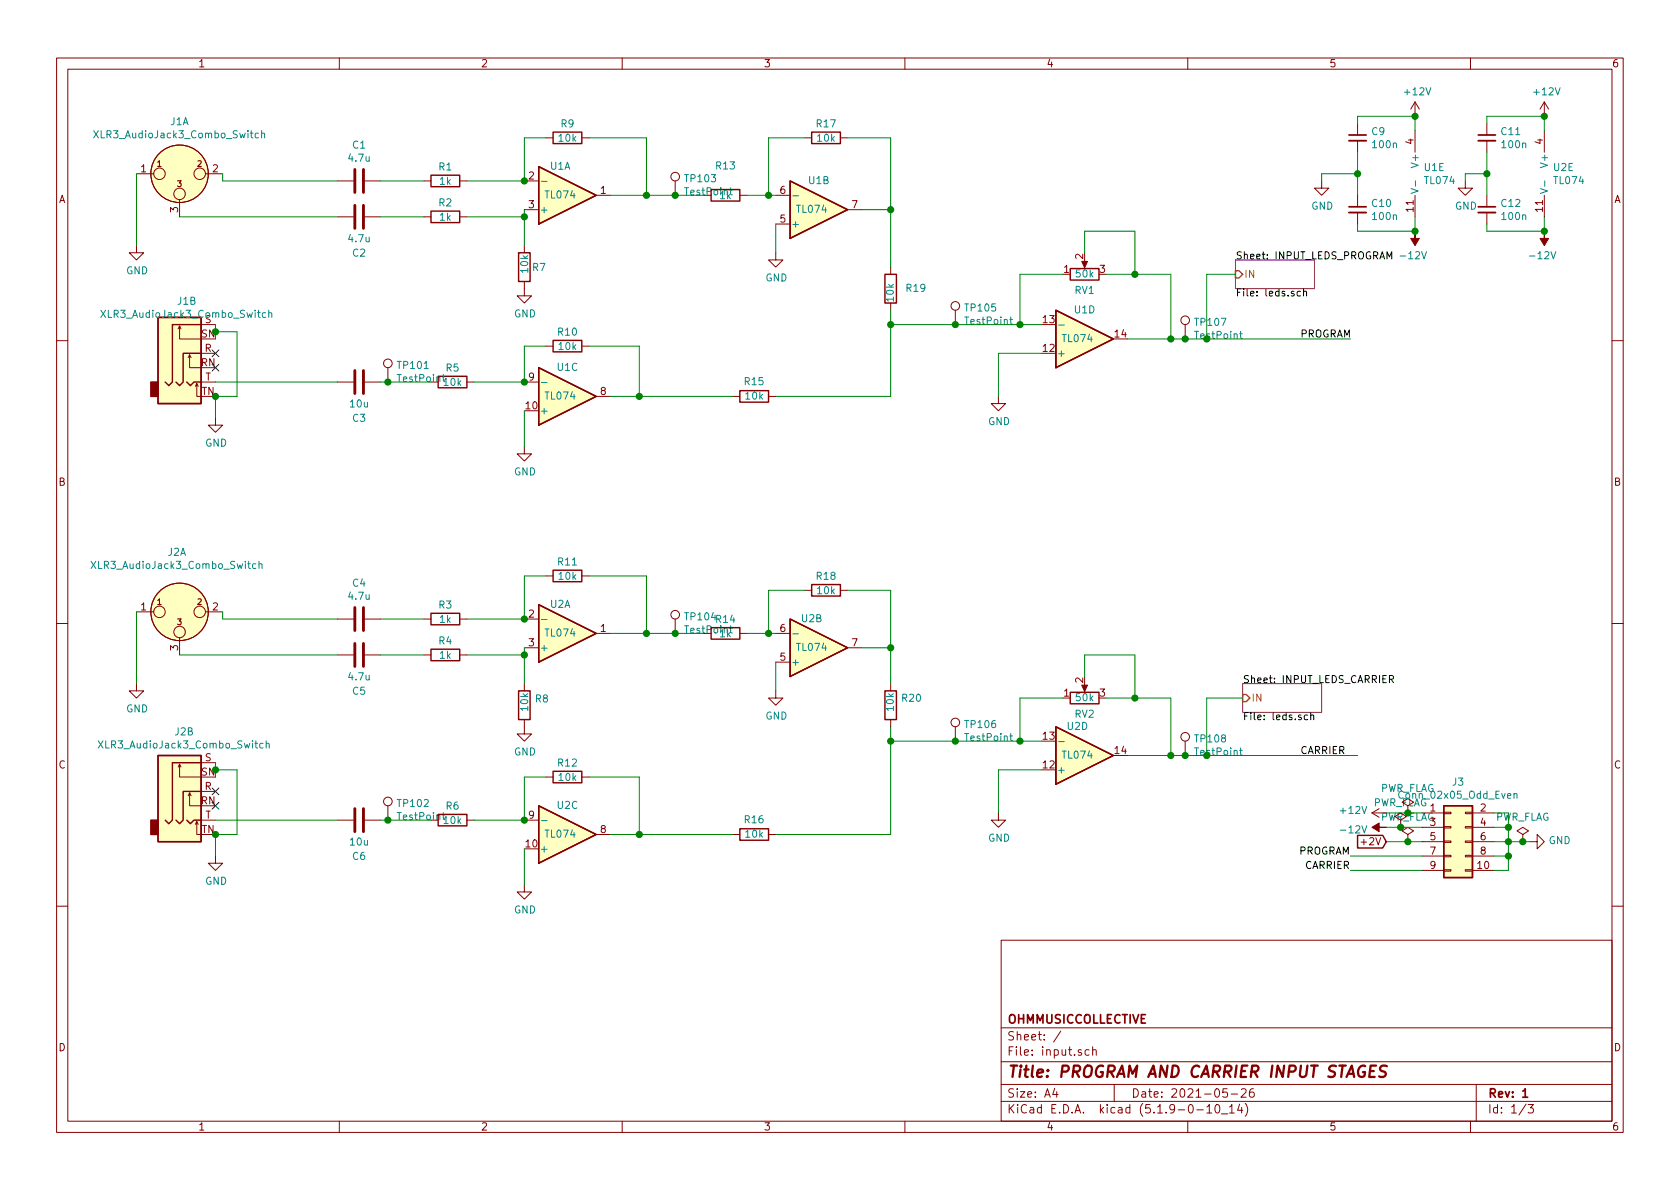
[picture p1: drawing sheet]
EESchema Schematic File Version 4
EELAYER 30 0
EELAYER END
$Descr A4 11693 8268
encoding utf-8
Sheet 1 3
Title "PROGRAM AND CARRIER INPUT STAGES"
Date "2021-05-26"
Rev "1"
Comp "OHMMUSICCOLLECTIVE"
Comment1 ""
Comment2 ""
Comment3 ""
Comment4 ""
$EndDescr
$Comp
L Connector:XLR3_AudioJack3_Combo_Switch J1
U 1 1
P 1250 1200
F 0 "J1" H 1250 1565 50  0000 C CNN
F 1 "XLR3_AudioJack3_Combo_Switch" H 1250 1474 50  0000 C CNN
F 2 "Connector_Audio:Jack_XLR-6.35mm_Neutrik_NCJ9FI-V_Vertical" H 1250 1200 50  0001 C CNN
F 3 " ~" H 1250 1200 50  0001 C CNN
	1    1250 1200
	1    0    0    -1  
$EndComp
$Comp
L Connector:XLR3_AudioJack3_Combo_Switch J2
U 1 1
P 1250 4250
F 0 "J2" H 1232 4667 50  0000 C CNN
F 1 "XLR3_AudioJack3_Combo_Switch" H 1232 4576 50  0000 C CNN
F 2 "Connector_Audio:Jack_XLR-6.35mm_Neutrik_NCJ9FI-V_Vertical" H 1250 4250 50  0001 C CNN
F 3 " ~" H 1250 4250 50  0001 C CNN
	1    1250 4250
	1    0    0    -1  
$EndComp
$Comp
L Amplifier_Operational:TL074 U1
U 2 1
P 5700 1450
F 0 "U1" H 5700 1250 50  0000 C CNN
F 1 "TL074" H 5650 1450 50  0000 C CNN
F 2 "OHMCODER:TL074-SOIC-14" H 5650 1550 50  0001 C CNN
F 3 "http://www.ti.com/lit/ds/symlink/tl071.pdf" H 5750 1650 50  0001 C CNN
	2    5700 1450
	1    0    0    1   
$EndComp
$Comp
L power:+12V #PWR015
U 1 1
P 10750 800
F 0 "#PWR015" H 10750 650 50  0001 C CNN
F 1 "+12V" H 10765 973 50  0000 C CNN
F 2 "" H 10750 800 50  0001 C CNN
F 3 "" H 10750 800 50  0001 C CNN
	1    10750 800 
	1    0    0    -1  
$EndComp
$Comp
L power:-12V #PWR016
U 1 1
P 10750 1600
F 0 "#PWR016" H 10750 1700 50  0001 C CNN
F 1 "-12V" H 10765 1773 50  0000 C CNN
F 2 "" H 10750 1600 50  0001 C CNN
F 3 "" H 10750 1600 50  0001 C CNN
	1    10750 1600
	-1   0    0    1   
$EndComp
$Comp
L Device:R R1
U 1 1
P 3100 1250
F 0 "R1" V 3000 1250 50  0000 C CNN
F 1 "1k" V 3100 1250 50  0000 C CNN
F 2 "Resistor_SMD:R_0603_1608Metric_Pad0.98x0.95mm_HandSolder" V 3030 1250 50  0001 C CNN
F 3 "~" H 3100 1250 50  0001 C CNN
	1    3100 1250
	0    1    1    0   
$EndComp
$Comp
L Device:R R2
U 1 1
P 3100 1500
F 0 "R2" V 3000 1500 50  0000 C CNN
F 1 "1k" V 3100 1500 50  0000 C CNN
F 2 "Resistor_SMD:R_0603_1608Metric_Pad0.98x0.95mm_HandSolder" V 3030 1500 50  0001 C CNN
F 3 "~" H 3100 1500 50  0001 C CNN
	1    3100 1500
	0    1    1    0   
$EndComp
$Comp
L Device:R R5
U 1 1
P 3150 2650
F 0 "R5" V 3050 2650 50  0000 C CNN
F 1 "10k" V 3150 2650 50  0000 C CNN
F 2 "Resistor_SMD:R_0603_1608Metric_Pad0.98x0.95mm_HandSolder" V 3080 2650 50  0001 C CNN
F 3 "~" H 3150 2650 50  0001 C CNN
	1    3150 2650
	0    1    1    0   
$EndComp
$Comp
L power:GND #PWR01
U 1 1
P 950 1700
F 0 "#PWR01" H 950 1450 50  0001 C CNN
F 1 "GND" H 955 1527 50  0000 C CNN
F 2 "" H 950 1700 50  0001 C CNN
F 3 "" H 950 1700 50  0001 C CNN
	1    950  1700
	1    0    0    -1  
$EndComp
Wire Wire Line
	950  1700 950  1200
$Comp
L Device:C C2
U 1 1
P 2500 1500
F 0 "C2" V 2750 1500 50  0000 C CNN
F 1 "4.7u" V 2650 1500 50  0000 C CNN
F 2 "Capacitor_SMD:C_0603_1608Metric_Pad1.08x0.95mm_HandSolder" H 2538 1350 50  0001 C CNN
F 3 "~" H 2500 1500 50  0001 C CNN
	1    2500 1500
	0    1    1    0   
$EndComp
$Comp
L Device:C C1
U 1 1
P 2500 1250
F 0 "C1" V 2248 1250 50  0000 C CNN
F 1 "4.7u" V 2339 1250 50  0000 C CNN
F 2 "Capacitor_SMD:C_0603_1608Metric_Pad1.08x0.95mm_HandSolder" H 2538 1100 50  0001 C CNN
F 3 "~" H 2500 1250 50  0001 C CNN
	1    2500 1250
	0    1    1    0   
$EndComp
Wire Wire Line
	2650 1500 2950 1500
Wire Wire Line
	2650 1250 2950 1250
Wire Wire Line
	3250 1250 3650 1250
Wire Wire Line
	3250 1500 3650 1500
Wire Wire Line
	3650 1500 3650 1450
Wire Wire Line
	2350 1500 1250 1500
Wire Wire Line
	2350 1250 1550 1250
Wire Wire Line
	1550 1250 1550 1200
$Comp
L power:GND #PWR03
U 1 1
P 1500 2900
F 0 "#PWR03" H 1500 2650 50  0001 C CNN
F 1 "GND" H 1505 2727 50  0000 C CNN
F 2 "" H 1500 2900 50  0001 C CNN
F 3 "" H 1500 2900 50  0001 C CNN
	1    1500 2900
	1    0    0    -1  
$EndComp
Wire Wire Line
	3650 2650 3300 2650
Wire Wire Line
	3000 2650 2700 2650
Wire Wire Line
	2350 2650 1500 2650
Wire Wire Line
	1500 2750 1500 2900
$Comp
L power:GND #PWR06
U 1 1
P 3650 3100
F 0 "#PWR06" H 3650 2850 50  0001 C CNN
F 1 "GND" H 3655 2927 50  0000 C CNN
F 2 "" H 3650 3100 50  0001 C CNN
F 3 "" H 3650 3100 50  0001 C CNN
	1    3650 3100
	1    0    0    -1  
$EndComp
Wire Wire Line
	1500 2250 1500 2300
Wire Wire Line
	1500 2300 1650 2300
Wire Wire Line
	1650 2300 1650 2750
Wire Wire Line
	1650 2750 1500 2750
Connection ~ 1500 2300
Wire Wire Line
	1500 2300 1500 2350
NoConn ~ 1500 2450
NoConn ~ 1500 2550
Wire Wire Line
	3650 2850 3650 3100
$Comp
L Device:R R7
U 1 1
P 3650 1850
F 0 "R7" H 3700 1850 50  0000 L CNN
F 1 "10k" V 3650 1800 50  0000 L CNN
F 2 "Resistor_SMD:R_0603_1608Metric_Pad0.98x0.95mm_HandSolder" V 3580 1850 50  0001 C CNN
F 3 "~" H 3650 1850 50  0001 C CNN
	1    3650 1850
	1    0    0    -1  
$EndComp
Wire Wire Line
	3650 1700 3650 1500
Connection ~ 3650 1500
$Comp
L Device:R R9
U 1 1
P 3950 950
F 0 "R9" V 3850 950 50  0000 C CNN
F 1 "10k" V 3950 950 50  0000 C CNN
F 2 "Resistor_SMD:R_0603_1608Metric_Pad0.98x0.95mm_HandSolder" V 3880 950 50  0001 C CNN
F 3 "~" H 3950 950 50  0001 C CNN
	1    3950 950 
	0    1    1    0   
$EndComp
$Comp
L Device:R R10
U 1 1
P 3950 2400
F 0 "R10" V 3850 2400 50  0000 C CNN
F 1 "10k" V 3950 2400 50  0000 C CNN
F 2 "Resistor_SMD:R_0603_1608Metric_Pad0.98x0.95mm_HandSolder" V 3880 2400 50  0001 C CNN
F 3 "~" H 3950 2400 50  0001 C CNN
	1    3950 2400
	0    1    1    0   
$EndComp
Wire Wire Line
	3800 950  3650 950 
Wire Wire Line
	3800 2400 3650 2400
Connection ~ 3650 2650
Wire Wire Line
	4100 2400 4450 2400
Wire Wire Line
	4450 2750 4250 2750
Wire Wire Line
	4100 950  4500 950 
Wire Wire Line
	4500 1350 4250 1350
$Comp
L Amplifier_Operational:TL074 U1
U 1 1
P 3950 1350
F 0 "U1" H 3900 1150 50  0000 C CNN
F 1 "TL074" H 3900 1350 50  0000 C CNN
F 2 "OHMCODER:TL074-SOIC-14" H 3900 1450 50  0001 C CNN
F 3 "http://www.ti.com/lit/ds/symlink/tl071.pdf" H 4000 1550 50  0001 C CNN
	1    3950 1350
	1    0    0    1   
$EndComp
Connection ~ 3650 1250
$Comp
L Amplifier_Operational:TL074 U2
U 5 1
P 10850 1200
F 0 "U2" H 10808 1246 50  0000 L CNN
F 1 "TL074" H 10808 1155 50  0000 L CNN
F 2 "OHMCODER:TL074-SOIC-14" H 10800 1300 50  0001 C CNN
F 3 "http://www.ti.com/lit/ds/symlink/tl071.pdf" H 10900 1400 50  0001 C CNN
	5    10850 1200
	1    0    0    -1  
$EndComp
$Comp
L Amplifier_Operational:TL074 U1
U 3 1
P 3950 2750
F 0 "U1" H 3950 2550 50  0000 C CNN
F 1 "TL074" H 3900 2750 50  0000 C CNN
F 2 "OHMCODER:TL074-SOIC-14" H 3900 2850 50  0001 C CNN
F 3 "http://www.ti.com/lit/ds/symlink/tl071.pdf" H 4000 2950 50  0001 C CNN
	3    3950 2750
	1    0    0    1   
$EndComp
$Comp
L Device:R R13
U 1 1
P 5050 1350
F 0 "R13" V 4843 1350 50  0000 C CNN
F 1 "1k" V 5050 1350 50  0000 C CNN
F 2 "Resistor_SMD:R_0603_1608Metric_Pad0.98x0.95mm_HandSolder" V 4980 1350 50  0001 C CNN
F 3 "~" H 5050 1350 50  0001 C CNN
	1    5050 1350
	0    1    1    0   
$EndComp
$Comp
L Device:R R17
U 1 1
P 5750 950
F 0 "R17" V 5650 950 50  0000 C CNN
F 1 "10k" V 5750 950 50  0000 C CNN
F 2 "Resistor_SMD:R_0603_1608Metric_Pad0.98x0.95mm_HandSolder" V 5680 950 50  0001 C CNN
F 3 "~" H 5750 950 50  0001 C CNN
	1    5750 950 
	0    1    1    0   
$EndComp
Wire Wire Line
	5600 950  5350 950 
Wire Wire Line
	4900 1350 4700 1350
Connection ~ 4500 1350
Wire Wire Line
	5200 1350 5350 1350
Connection ~ 5350 1350
Wire Wire Line
	5350 1350 5400 1350
Wire Wire Line
	5900 950  6200 950 
Wire Wire Line
	6200 1450 6000 1450
$Comp
L power:GND #PWR05
U 1 1
P 3650 2000
F 0 "#PWR05" H 3650 1750 50  0001 C CNN
F 1 "GND" H 3655 1827 50  0000 C CNN
F 2 "" H 3650 2000 50  0001 C CNN
F 3 "" H 3650 2000 50  0001 C CNN
	1    3650 2000
	1    0    0    -1  
$EndComp
$Comp
L power:GND #PWR09
U 1 1
P 5400 1750
F 0 "#PWR09" H 5400 1500 50  0001 C CNN
F 1 "GND" H 5405 1577 50  0000 C CNN
F 2 "" H 5400 1750 50  0001 C CNN
F 3 "" H 5400 1750 50  0001 C CNN
	1    5400 1750
	1    0    0    -1  
$EndComp
Wire Wire Line
	5400 1750 5400 1550
$Comp
L Amplifier_Operational:TL074 U1
U 4 1
P 7550 2350
F 0 "U1" H 7550 2150 50  0000 C CNN
F 1 "TL074" H 7500 2350 50  0000 C CNN
F 2 "OHMCODER:TL074-SOIC-14" H 7500 2450 50  0001 C CNN
F 3 "http://www.ti.com/lit/ds/symlink/tl071.pdf" H 7600 2550 50  0001 C CNN
	4    7550 2350
	1    0    0    1   
$EndComp
$Comp
L Device:R_POT RV1
U 1 1
P 7550 1900
F 0 "RV1" V 7435 1900 50  0000 C CNN
F 1 "50k" V 7550 1900 50  0000 C CNN
F 2 "OHMCODER:TE-6-440054-3" H 7550 1900 50  0001 C CNN
F 3 "https://www.mouser.ch/datasheet/2/54/PDB18-1013655.pdf" H 7550 1900 50  0001 C CNN
	1    7550 1900
	0    -1   -1   0   
$EndComp
Wire Wire Line
	6950 2450 7250 2450
$Comp
L Device:R R15
U 1 1
P 5250 2750
F 0 "R15" V 5350 2750 50  0000 C CNN
F 1 "10k" V 5250 2750 50  0000 C CNN
F 2 "Resistor_SMD:R_0603_1608Metric_Pad0.98x0.95mm_HandSolder" V 5180 2750 50  0001 C CNN
F 3 "~" H 5250 2750 50  0001 C CNN
	1    5250 2750
	0    -1   -1   0   
$EndComp
Connection ~ 4450 2750
Wire Wire Line
	5400 2750 6200 2750
Connection ~ 6200 1450
$Comp
L Device:R R19
U 1 1
P 6200 2000
F 0 "R19" H 6100 2000 50  0000 R CNN
F 1 "10k" V 6200 2100 50  0000 R CNN
F 2 "Resistor_SMD:R_0603_1608Metric_Pad0.98x0.95mm_HandSolder" V 6130 2000 50  0001 C CNN
F 3 "~" H 6200 2000 50  0001 C CNN
	1    6200 2000
	-1   0    0    1   
$EndComp
Wire Wire Line
	6200 1450 6200 1850
Wire Wire Line
	6200 2150 6200 2250
$Comp
L power:GND #PWR011
U 1 1
P 6950 2750
F 0 "#PWR011" H 6950 2500 50  0001 C CNN
F 1 "GND" H 6955 2577 50  0000 C CNN
F 2 "" H 6950 2750 50  0001 C CNN
F 3 "" H 6950 2750 50  0001 C CNN
	1    6950 2750
	1    0    0    -1  
$EndComp
Wire Wire Line
	6950 2450 6950 2750
Wire Wire Line
	7400 1900 7100 1900
Connection ~ 7100 2250
Wire Wire Line
	7100 2250 7250 2250
Wire Wire Line
	7700 1900 7900 1900
Wire Wire Line
	8150 2350 7850 2350
Wire Wire Line
	7550 1750 7550 1600
Wire Wire Line
	7550 1600 7900 1600
Wire Wire Line
	7900 1600 7900 1900
Connection ~ 7900 1900
Wire Wire Line
	7900 1900 8150 1900
$Comp
L Device:C C3
U 1 1
P 2500 2650
F 0 "C3" V 2750 2650 50  0000 C CNN
F 1 "10u" V 2650 2650 50  0000 C CNN
F 2 "Capacitor_SMD:C_0603_1608Metric_Pad1.08x0.95mm_HandSolder" H 2538 2500 50  0001 C CNN
F 3 "~" H 2500 2650 50  0001 C CNN
	1    2500 2650
	0    1    1    0   
$EndComp
$Comp
L Connector:XLR3_AudioJack3_Combo_Switch J1
U 2 1
P 1300 2450
F 0 "J1" H 1300 2815 50  0000 C CNN
F 1 "XLR3_AudioJack3_Combo_Switch" H 1300 2724 50  0000 C CNN
F 2 "Connector_Audio:Jack_XLR-6.35mm_Neutrik_NCJ9FI-V_Vertical" H 1300 2450 50  0001 C CNN
F 3 " ~" H 1300 2450 50  0001 C CNN
	2    1300 2450
	1    0    0    -1  
$EndComp
$Comp
L Connector:XLR3_AudioJack3_Combo_Switch J2
U 2 1
P 1300 5500
F 0 "J2" H 1282 5917 50  0000 C CNN
F 1 "XLR3_AudioJack3_Combo_Switch" H 1282 5826 50  0000 C CNN
F 2 "Connector_Audio:Jack_XLR-6.35mm_Neutrik_NCJ9FI-V_Vertical" H 1300 5500 50  0001 C CNN
F 3 " ~" H 1300 5500 50  0001 C CNN
	2    1300 5500
	1    0    0    -1  
$EndComp
$Comp
L Amplifier_Operational:TL074 U2
U 2 1
P 5700 4500
F 0 "U2" H 5650 4300 50  0000 C CNN
F 1 "TL074" H 5650 4500 50  0000 C CNN
F 2 "OHMCODER:TL074-SOIC-14" H 5650 4600 50  0001 C CNN
F 3 "http://www.ti.com/lit/ds/symlink/tl071.pdf" H 5750 4700 50  0001 C CNN
	2    5700 4500
	1    0    0    1   
$EndComp
$Comp
L Device:R R3
U 1 1
P 3100 4300
F 0 "R3" V 3000 4300 50  0000 C CNN
F 1 "1k" V 3100 4300 50  0000 C CNN
F 2 "Resistor_SMD:R_0603_1608Metric_Pad0.98x0.95mm_HandSolder" V 3030 4300 50  0001 C CNN
F 3 "~" H 3100 4300 50  0001 C CNN
	1    3100 4300
	0    1    1    0   
$EndComp
$Comp
L Device:R R4
U 1 1
P 3100 4550
F 0 "R4" V 3000 4550 50  0000 C CNN
F 1 "1k" V 3100 4550 50  0000 C CNN
F 2 "Resistor_SMD:R_0603_1608Metric_Pad0.98x0.95mm_HandSolder" V 3030 4550 50  0001 C CNN
F 3 "~" H 3100 4550 50  0001 C CNN
	1    3100 4550
	0    1    1    0   
$EndComp
$Comp
L Device:R R6
U 1 1
P 3150 5700
F 0 "R6" V 3050 5700 50  0000 C CNN
F 1 "10k" V 3150 5700 50  0000 C CNN
F 2 "Resistor_SMD:R_0603_1608Metric_Pad0.98x0.95mm_HandSolder" V 3080 5700 50  0001 C CNN
F 3 "~" H 3150 5700 50  0001 C CNN
	1    3150 5700
	0    1    1    0   
$EndComp
$Comp
L power:GND #PWR02
U 1 1
P 950 4750
F 0 "#PWR02" H 950 4500 50  0001 C CNN
F 1 "GND" H 955 4577 50  0000 C CNN
F 2 "" H 950 4750 50  0001 C CNN
F 3 "" H 950 4750 50  0001 C CNN
	1    950  4750
	1    0    0    -1  
$EndComp
Wire Wire Line
	950  4750 950  4250
$Comp
L Device:C C5
U 1 1
P 2500 4550
F 0 "C5" V 2750 4550 50  0000 C CNN
F 1 "4.7u" V 2650 4550 50  0000 C CNN
F 2 "Capacitor_SMD:C_0603_1608Metric_Pad1.08x0.95mm_HandSolder" H 2538 4400 50  0001 C CNN
F 3 "~" H 2500 4550 50  0001 C CNN
	1    2500 4550
	0    1    1    0   
$EndComp
$Comp
L Device:C C4
U 1 1
P 2500 4300
F 0 "C4" V 2248 4300 50  0000 C CNN
F 1 "4.7u" V 2339 4300 50  0000 C CNN
F 2 "Capacitor_SMD:C_0603_1608Metric_Pad1.08x0.95mm_HandSolder" H 2538 4150 50  0001 C CNN
F 3 "~" H 2500 4300 50  0001 C CNN
	1    2500 4300
	0    1    1    0   
$EndComp
Wire Wire Line
	2650 4550 2950 4550
Wire Wire Line
	2650 4300 2950 4300
Wire Wire Line
	3250 4300 3650 4300
Wire Wire Line
	3250 4550 3650 4550
Wire Wire Line
	3650 4550 3650 4500
Wire Wire Line
	2350 4550 1250 4550
Wire Wire Line
	2350 4300 1550 4300
Wire Wire Line
	1550 4300 1550 4250
$Comp
L power:GND #PWR04
U 1 1
P 1500 5950
F 0 "#PWR04" H 1500 5700 50  0001 C CNN
F 1 "GND" H 1505 5777 50  0000 C CNN
F 2 "" H 1500 5950 50  0001 C CNN
F 3 "" H 1500 5950 50  0001 C CNN
	1    1500 5950
	1    0    0    -1  
$EndComp
Wire Wire Line
	3650 5700 3300 5700
Wire Wire Line
	3000 5700 2700 5700
Wire Wire Line
	2350 5700 1500 5700
Wire Wire Line
	1500 5800 1500 5950
$Comp
L power:GND #PWR08
U 1 1
P 3650 6150
F 0 "#PWR08" H 3650 5900 50  0001 C CNN
F 1 "GND" H 3655 5977 50  0000 C CNN
F 2 "" H 3650 6150 50  0001 C CNN
F 3 "" H 3650 6150 50  0001 C CNN
	1    3650 6150
	1    0    0    -1  
$EndComp
Wire Wire Line
	1500 5300 1500 5350
Wire Wire Line
	1500 5350 1650 5350
Wire Wire Line
	1650 5350 1650 5800
Wire Wire Line
	1650 5800 1500 5800
Connection ~ 1500 5350
Wire Wire Line
	1500 5350 1500 5400
Connection ~ 1500 5800
NoConn ~ 1500 5500
NoConn ~ 1500 5600
Wire Wire Line
	3650 5900 3650 6150
$Comp
L Device:R R8
U 1 1
P 3650 4900
F 0 "R8" H 3720 4946 50  0000 L CNN
F 1 "10k" V 3650 4850 50  0000 L CNN
F 2 "Resistor_SMD:R_0603_1608Metric_Pad0.98x0.95mm_HandSolder" V 3580 4900 50  0001 C CNN
F 3 "~" H 3650 4900 50  0001 C CNN
	1    3650 4900
	1    0    0    -1  
$EndComp
Wire Wire Line
	3650 4750 3650 4550
Connection ~ 3650 4550
$Comp
L Device:R R11
U 1 1
P 3950 4000
F 0 "R11" V 3850 4000 50  0000 C CNN
F 1 "10k" V 3950 4000 50  0000 C CNN
F 2 "Resistor_SMD:R_0603_1608Metric_Pad0.98x0.95mm_HandSolder" V 3880 4000 50  0001 C CNN
F 3 "~" H 3950 4000 50  0001 C CNN
	1    3950 4000
	0    1    1    0   
$EndComp
$Comp
L Device:R R12
U 1 1
P 3950 5400
F 0 "R12" V 3850 5400 50  0000 C CNN
F 1 "10k" V 3950 5400 50  0000 C CNN
F 2 "Resistor_SMD:R_0603_1608Metric_Pad0.98x0.95mm_HandSolder" V 3880 5400 50  0001 C CNN
F 3 "~" H 3950 5400 50  0001 C CNN
	1    3950 5400
	0    1    1    0   
$EndComp
Wire Wire Line
	3800 4000 3650 4000
Wire Wire Line
	3800 5400 3650 5400
Connection ~ 3650 5700
Wire Wire Line
	4100 5400 4450 5400
Wire Wire Line
	4450 5800 4250 5800
Wire Wire Line
	4100 4000 4500 4000
Wire Wire Line
	4500 4400 4250 4400
$Comp
L Amplifier_Operational:TL074 U2
U 1 1
P 3950 4400
F 0 "U2" H 3900 4200 50  0000 C CNN
F 1 "TL074" H 3900 4400 50  0000 C CNN
F 2 "OHMCODER:TL074-SOIC-14" H 3900 4500 50  0001 C CNN
F 3 "http://www.ti.com/lit/ds/symlink/tl071.pdf" H 4000 4600 50  0001 C CNN
	1    3950 4400
	1    0    0    1   
$EndComp
Connection ~ 3650 4300
$Comp
L Amplifier_Operational:TL074 U2
U 3 1
P 3950 5800
F 0 "U2" H 3950 5600 50  0000 C CNN
F 1 "TL074" H 3900 5800 50  0000 C CNN
F 2 "OHMCODER:TL074-SOIC-14" H 3900 5900 50  0001 C CNN
F 3 "http://www.ti.com/lit/ds/symlink/tl071.pdf" H 4000 6000 50  0001 C CNN
	3    3950 5800
	1    0    0    1   
$EndComp
$Comp
L Device:R R14
U 1 1
P 5050 4400
F 0 "R14" V 4950 4400 50  0000 C CNN
F 1 "1k" V 5050 4400 50  0000 C CNN
F 2 "Resistor_SMD:R_0603_1608Metric_Pad0.98x0.95mm_HandSolder" V 4980 4400 50  0001 C CNN
F 3 "~" H 5050 4400 50  0001 C CNN
	1    5050 4400
	0    1    1    0   
$EndComp
$Comp
L Device:R R18
U 1 1
P 5750 4100
F 0 "R18" V 5650 4100 50  0000 C CNN
F 1 "10k" V 5750 4100 50  0000 C CNN
F 2 "Resistor_SMD:R_0603_1608Metric_Pad0.98x0.95mm_HandSolder" V 5680 4100 50  0001 C CNN
F 3 "~" H 5750 4100 50  0001 C CNN
	1    5750 4100
	0    1    1    0   
$EndComp
Wire Wire Line
	5600 4100 5350 4100
Wire Wire Line
	4900 4400 4700 4400
Connection ~ 4500 4400
Wire Wire Line
	5200 4400 5350 4400
Connection ~ 5350 4400
Wire Wire Line
	5350 4400 5400 4400
Wire Wire Line
	5900 4100 6200 4100
Wire Wire Line
	6200 4500 6000 4500
$Comp
L power:GND #PWR07
U 1 1
P 3650 5050
F 0 "#PWR07" H 3650 4800 50  0001 C CNN
F 1 "GND" H 3655 4877 50  0000 C CNN
F 2 "" H 3650 5050 50  0001 C CNN
F 3 "" H 3650 5050 50  0001 C CNN
	1    3650 5050
	1    0    0    -1  
$EndComp
$Comp
L power:GND #PWR010
U 1 1
P 5400 4800
F 0 "#PWR010" H 5400 4550 50  0001 C CNN
F 1 "GND" H 5405 4627 50  0000 C CNN
F 2 "" H 5400 4800 50  0001 C CNN
F 3 "" H 5400 4800 50  0001 C CNN
	1    5400 4800
	1    0    0    -1  
$EndComp
Wire Wire Line
	5400 4800 5400 4600
$Comp
L Amplifier_Operational:TL074 U2
U 4 1
P 7550 5250
F 0 "U2" H 7500 5050 50  0000 C CNN
F 1 "TL074" H 7500 5250 50  0000 C CNN
F 2 "OHMCODER:TL074-SOIC-14" H 7500 5350 50  0001 C CNN
F 3 "http://www.ti.com/lit/ds/symlink/tl071.pdf" H 7600 5450 50  0001 C CNN
	4    7550 5250
	1    0    0    1   
$EndComp
Wire Wire Line
	6950 5350 7250 5350
$Comp
L Device:R R16
U 1 1
P 5250 5800
F 0 "R16" V 5350 5800 50  0000 C CNN
F 1 "10k" V 5250 5800 50  0000 C CNN
F 2 "Resistor_SMD:R_0603_1608Metric_Pad0.98x0.95mm_HandSolder" V 5180 5800 50  0001 C CNN
F 3 "~" H 5250 5800 50  0001 C CNN
	1    5250 5800
	0    -1   -1   0   
$EndComp
Connection ~ 4450 5800
Wire Wire Line
	5400 5800 6200 5800
Wire Wire Line
	6200 5150 6650 5150
Connection ~ 6200 4500
$Comp
L Device:R R20
U 1 1
P 6200 4900
F 0 "R20" H 6130 4854 50  0000 R CNN
F 1 "10k" V 6200 4950 50  0000 R CNN
F 2 "Resistor_SMD:R_0603_1608Metric_Pad0.98x0.95mm_HandSolder" V 6130 4900 50  0001 C CNN
F 3 "~" H 6200 4900 50  0001 C CNN
	1    6200 4900
	-1   0    0    1   
$EndComp
Wire Wire Line
	6200 4500 6200 4750
Wire Wire Line
	6200 5050 6200 5150
$Comp
L power:GND #PWR012
U 1 1
P 6950 5650
F 0 "#PWR012" H 6950 5400 50  0001 C CNN
F 1 "GND" H 6955 5477 50  0000 C CNN
F 2 "" H 6950 5650 50  0001 C CNN
F 3 "" H 6950 5650 50  0001 C CNN
	1    6950 5650
	1    0    0    -1  
$EndComp
Wire Wire Line
	6950 5350 6950 5650
Wire Wire Line
	7400 4850 7100 4850
Connection ~ 7100 5150
Wire Wire Line
	7100 5150 7250 5150
Wire Wire Line
	7700 4850 7900 4850
Wire Wire Line
	8150 5250 7850 5250
Wire Wire Line
	7550 4700 7550 4550
Wire Wire Line
	7550 4550 7900 4550
Wire Wire Line
	7900 4550 7900 4850
Connection ~ 7900 4850
Wire Wire Line
	7900 4850 8150 4850
$Comp
L Device:C C6
U 1 1
P 2500 5700
F 0 "C6" V 2750 5700 50  0000 C CNN
F 1 "10u" V 2650 5700 50  0000 C CNN
F 2 "Capacitor_SMD:C_0603_1608Metric_Pad1.08x0.95mm_HandSolder" H 2538 5550 50  0001 C CNN
F 3 "~" H 2500 5700 50  0001 C CNN
	1    2500 5700
	0    1    1    0   
$EndComp
Connection ~ 6200 5150
Wire Wire Line
	6200 5150 6200 5800
Connection ~ 6200 2250
Wire Wire Line
	6200 2250 6200 2750
$Comp
L power:+12V #PWR013
U 1 1
P 9850 800
F 0 "#PWR013" H 9850 650 50  0001 C CNN
F 1 "+12V" H 9865 973 50  0000 C CNN
F 2 "" H 9850 800 50  0001 C CNN
F 3 "" H 9850 800 50  0001 C CNN
	1    9850 800 
	1    0    0    -1  
$EndComp
$Comp
L power:-12V #PWR014
U 1 1
P 9850 1600
F 0 "#PWR014" H 9850 1700 50  0001 C CNN
F 1 "-12V" H 9865 1773 50  0000 C CNN
F 2 "" H 9850 1600 50  0001 C CNN
F 3 "" H 9850 1600 50  0001 C CNN
	1    9850 1600
	-1   0    0    1   
$EndComp
$Comp
L Amplifier_Operational:TL074 U1
U 5 1
P 9950 1200
F 0 "U1" H 9908 1246 50  0000 L CNN
F 1 "TL074" H 9908 1155 50  0000 L CNN
F 2 "OHMCODER:TL074-SOIC-14" H 9900 1300 50  0001 C CNN
F 3 "http://www.ti.com/lit/ds/symlink/tl071.pdf" H 10000 1400 50  0001 C CNN
	5    9950 1200
	1    0    0    -1  
$EndComp
Wire Wire Line
	8150 2350 8250 2350
Connection ~ 8150 2350
Wire Wire Line
	8150 5250 8250 5250
Connection ~ 8150 5250
Wire Wire Line
	3650 950  3650 1250
Wire Wire Line
	4500 950  4500 1350
Wire Wire Line
	5350 950  5350 1350
Wire Wire Line
	6200 950  6200 1450
Wire Wire Line
	3650 2400 3650 2650
Wire Wire Line
	4450 2400 4450 2750
Wire Wire Line
	7100 4850 7100 5150
Wire Wire Line
	8150 4850 8150 5250
Wire Wire Line
	7100 1900 7100 2250
Wire Wire Line
	8150 1900 8150 2350
Wire Wire Line
	3650 5400 3650 5700
Wire Wire Line
	4450 5400 4450 5800
Wire Wire Line
	3650 4000 3650 4300
Wire Wire Line
	4500 4000 4500 4400
Wire Wire Line
	5350 4100 5350 4400
Wire Wire Line
	6200 4100 6200 4500
Wire Wire Line
	8600 1900 8400 1900
Connection ~ 8400 2350
Wire Wire Line
	8400 2350 9400 2350
Wire Wire Line
	8650 4850 8400 4850
Connection ~ 8400 5250
Wire Wire Line
	8400 5250 9450 5250
Wire Wire Line
	8400 4850 8400 5250
Wire Wire Line
	8400 1900 8400 2350
$Sheet
S 8650 4750 550  200 
U 60C211A9
F0 "INPUT_LEDS_CARRIER" 50
F1 "leds.sch" 50
F2 "IN" I L 8650 4850 50 
$EndSheet
Connection ~ 1500 2750
$Comp
L Connector_Generic:Conn_02x05_Odd_Even J3
U 1 1
P 10100 5850
F 0 "J3" H 10150 6267 50  0000 C CNN
F 1 "Conn_02x05_Odd_Even" H 10150 6176 50  0000 C CNN
F 2 "OHMCODER:345-010-521-201_Male" H 10100 5850 50  0001 C CNN
F 3 "~" H 10100 5850 50  0001 C CNN
	1    10100 5850
	1    0    0    -1  
$EndComp
Text Label 9050 5250 0    50   ~ 0
CARRIER
Text Label 9050 2350 0    50   ~ 0
PROGRAM
$Comp
L power:+12V #PWR0101
U 1 1
P 9650 5650
F 0 "#PWR0101" H 9650 5500 50  0001 C CNN
F 1 "+12V" V 9665 5778 50  0000 L CNN
F 2 "" H 9650 5650 50  0001 C CNN
F 3 "" H 9650 5650 50  0001 C CNN
	1    9650 5650
	0    -1   -1   0   
$EndComp
$Comp
L power:-12V #PWR0102
U 1 1
P 9650 5750
F 0 "#PWR0102" H 9650 5850 50  0001 C CNN
F 1 "-12V" V 9665 5878 50  0000 L CNN
F 2 "" H 9650 5750 50  0001 C CNN
F 3 "" H 9650 5750 50  0001 C CNN
	1    9650 5750
	0    -1   1    0   
$EndComp
$Comp
L power:GND #PWR0103
U 1 1
P 10650 5850
F 0 "#PWR0103" H 10650 5600 50  0001 C CNN
F 1 "GND" V 10655 5722 50  0000 R CNN
F 2 "" H 10650 5850 50  0001 C CNN
F 3 "" H 10650 5850 50  0001 C CNN
	1    10650 5850
	0    -1   -1   0   
$EndComp
Text GLabel 9650 5850 0    50   Input ~ 0
+2V
Text Label 9400 5950 2    50   ~ 0
PROGRAM
Text Label 9400 6050 2    50   ~ 0
CARRIER
Wire Wire Line
	9900 5950 9400 5950
$Comp
L power:PWR_FLAG #FLG0102
U 1 1
P 9800 5650
F 0 "#FLG0102" H 9800 5725 50  0001 C CNN
F 1 "PWR_FLAG" H 9800 5823 50  0000 C CNN
F 2 "" H 9800 5650 50  0001 C CNN
F 3 "~" H 9800 5650 50  0001 C CNN
	1    9800 5650
	-1   0    0    -1  
$EndComp
$Comp
L power:PWR_FLAG #FLG0103
U 1 1
P 10600 5850
F 0 "#FLG0103" H 10600 5925 50  0001 C CNN
F 1 "PWR_FLAG" H 10600 6023 50  0000 C CNN
F 2 "" H 10600 5850 50  0001 C CNN
F 3 "~" H 10600 5850 50  0001 C CNN
	1    10600 5850
	1    0    0    -1  
$EndComp
$Comp
L Device:R_POT RV2
U 1 1
P 7550 4850
F 0 "RV2" V 7435 4850 50  0000 C CNN
F 1 "50k" V 7550 4850 50  0000 C CNN
F 2 "OHMCODER:TE-6-440054-3" H 7550 4850 50  0001 C CNN
F 3 "https://www.mouser.ch/datasheet/2/54/PDB18-1013655.pdf" H 7550 4850 50  0001 C CNN
	1    7550 4850
	0    -1   -1   0   
$EndComp
$Comp
L Device:C_Small C10
U 1 1
P 9450 1450
F 0 "C10" H 9542 1496 50  0000 L CNN
F 1 "100n" H 9542 1405 50  0000 L CNN
F 2 "Capacitor_SMD:C_0603_1608Metric_Pad1.08x0.95mm_HandSolder" H 9450 1450 50  0001 C CNN
F 3 "~" H 9450 1450 50  0001 C CNN
	1    9450 1450
	1    0    0    -1  
$EndComp
$Comp
L Device:C_Small C9
U 1 1
P 9450 950
F 0 "C9" H 9542 996 50  0000 L CNN
F 1 "100n" H 9542 905 50  0000 L CNN
F 2 "Capacitor_SMD:C_0603_1608Metric_Pad1.08x0.95mm_HandSolder" H 9450 950 50  0001 C CNN
F 3 "~" H 9450 950 50  0001 C CNN
	1    9450 950 
	1    0    0    -1  
$EndComp
$Comp
L Device:C_Small C11
U 1 1
P 10350 950
F 0 "C11" H 10442 996 50  0000 L CNN
F 1 "100n" H 10442 905 50  0000 L CNN
F 2 "Capacitor_SMD:C_0603_1608Metric_Pad1.08x0.95mm_HandSolder" H 10350 950 50  0001 C CNN
F 3 "~" H 10350 950 50  0001 C CNN
	1    10350 950 
	1    0    0    -1  
$EndComp
$Comp
L Device:C_Small C12
U 1 1
P 10350 1450
F 0 "C12" H 10442 1496 50  0000 L CNN
F 1 "100n" H 10442 1405 50  0000 L CNN
F 2 "Capacitor_SMD:C_0603_1608Metric_Pad1.08x0.95mm_HandSolder" H 10350 1450 50  0001 C CNN
F 3 "~" H 10350 1450 50  0001 C CNN
	1    10350 1450
	1    0    0    -1  
$EndComp
Wire Wire Line
	9850 800  9450 800 
Wire Wire Line
	9450 800  9450 850 
Wire Wire Line
	9850 900  9850 800 
Connection ~ 9850 800 
Wire Wire Line
	9850 1500 9850 1600
Wire Wire Line
	9850 1600 9450 1600
Wire Wire Line
	9450 1600 9450 1550
Connection ~ 9850 1600
Wire Wire Line
	9450 1350 9450 1200
Wire Wire Line
	9450 1200 9200 1200
Wire Wire Line
	9200 1200 9200 1250
Wire Wire Line
	9450 1050 9450 1200
Connection ~ 9450 1200
Wire Wire Line
	10350 1050 10350 1200
Wire Wire Line
	10350 1200 10200 1200
Wire Wire Line
	10200 1200 10200 1250
Wire Wire Line
	10350 1350 10350 1200
Connection ~ 10350 1200
Wire Wire Line
	10350 1550 10350 1600
Wire Wire Line
	10350 1600 10750 1600
Wire Wire Line
	10750 1500 10750 1600
Connection ~ 10750 1600
Wire Wire Line
	10750 900  10750 800 
Wire Wire Line
	10750 800  10350 800 
Wire Wire Line
	10350 800  10350 850 
Connection ~ 10750 800 
$Comp
L power:GND #PWR0104
U 1 1
P 9200 1250
F 0 "#PWR0104" H 9200 1000 50  0001 C CNN
F 1 "GND" H 9205 1077 50  0000 C CNN
F 2 "" H 9200 1250 50  0001 C CNN
F 3 "" H 9200 1250 50  0001 C CNN
	1    9200 1250
	1    0    0    -1  
$EndComp
$Comp
L power:GND #PWR0105
U 1 1
P 10200 1250
F 0 "#PWR0105" H 10200 1000 50  0001 C CNN
F 1 "GND" H 10205 1077 50  0000 C CNN
F 2 "" H 10200 1250 50  0001 C CNN
F 3 "" H 10200 1250 50  0001 C CNN
	1    10200 1250
	1    0    0    -1  
$EndComp
Wire Wire Line
	9650 5650 9800 5650
Wire Wire Line
	9650 5750 9750 5750
Wire Wire Line
	9650 5850 9800 5850
Wire Wire Line
	9400 6050 9900 6050
Wire Wire Line
	10650 5850 10600 5850
Wire Wire Line
	10600 5850 10500 5850
Wire Wire Line
	10500 5850 10500 5750
Wire Wire Line
	10500 5650 10400 5650
Connection ~ 10600 5850
Wire Wire Line
	10400 5750 10500 5750
Connection ~ 10500 5750
Wire Wire Line
	10500 5750 10500 5650
Wire Wire Line
	10400 5850 10500 5850
Connection ~ 10500 5850
Wire Wire Line
	10500 5850 10500 5950
Wire Wire Line
	10500 5950 10400 5950
Wire Wire Line
	10500 5950 10500 6050
Wire Wire Line
	10500 6050 10400 6050
Connection ~ 10500 5950
Connection ~ 9800 5650
Wire Wire Line
	9800 5650 9900 5650
$Comp
L power:PWR_FLAG #FLG0101
U 1 1
P 9750 5750
F 0 "#FLG0101" H 9750 5825 50  0001 C CNN
F 1 "PWR_FLAG" H 9750 5923 50  0000 C CNN
F 2 "" H 9750 5750 50  0001 C CNN
F 3 "~" H 9750 5750 50  0001 C CNN
	1    9750 5750
	-1   0    0    -1  
$EndComp
Connection ~ 9750 5750
Wire Wire Line
	9750 5750 9900 5750
$Comp
L power:PWR_FLAG #FLG0104
U 1 1
P 9800 5850
F 0 "#FLG0104" H 9800 5925 50  0001 C CNN
F 1 "PWR_FLAG" H 9800 6023 50  0000 C CNN
F 2 "" H 9800 5850 50  0001 C CNN
F 3 "~" H 9800 5850 50  0001 C CNN
	1    9800 5850
	-1   0    0    -1  
$EndComp
Connection ~ 9800 5850
Wire Wire Line
	9800 5850 9900 5850
$Comp
L Connector:TestPoint TP103
U 1 1
P 4700 1350
F 0 "TP103" H 4758 1468 50  0000 L CNN
F 1 "TestPoint" H 4758 1377 50  0000 L CNN
F 2 "TestPoint:TestPoint_Pad_D2.0mm" H 4900 1350 50  0001 C CNN
F 3 "~" H 4900 1350 50  0001 C CNN
	1    4700 1350
	1    0    0    -1  
$EndComp
Connection ~ 4700 1350
Wire Wire Line
	4700 1350 4500 1350
$Comp
L Connector:TestPoint TP105
U 1 1
P 6650 2250
F 0 "TP105" H 6708 2368 50  0000 L CNN
F 1 "TestPoint" H 6708 2277 50  0000 L CNN
F 2 "TestPoint:TestPoint_Pad_D2.0mm" H 6850 2250 50  0001 C CNN
F 3 "~" H 6850 2250 50  0001 C CNN
	1    6650 2250
	1    0    0    -1  
$EndComp
$Comp
L Connector:TestPoint TP104
U 1 1
P 4700 4400
F 0 "TP104" H 4758 4518 50  0000 L CNN
F 1 "TestPoint" H 4758 4427 50  0000 L CNN
F 2 "TestPoint:TestPoint_Pad_D2.0mm" H 4900 4400 50  0001 C CNN
F 3 "~" H 4900 4400 50  0001 C CNN
	1    4700 4400
	1    0    0    -1  
$EndComp
Connection ~ 4700 4400
Wire Wire Line
	4700 4400 4500 4400
$Comp
L Connector:TestPoint TP106
U 1 1
P 6650 5150
F 0 "TP106" H 6708 5268 50  0000 L CNN
F 1 "TestPoint" H 6708 5177 50  0000 L CNN
F 2 "TestPoint:TestPoint_Pad_D2.0mm" H 6850 5150 50  0001 C CNN
F 3 "~" H 6850 5150 50  0001 C CNN
	1    6650 5150
	1    0    0    -1  
$EndComp
Wire Wire Line
	4450 5800 5100 5800
Wire Wire Line
	4450 2750 5100 2750
Connection ~ 6650 2250
Wire Wire Line
	6650 2250 7100 2250
Wire Wire Line
	6200 2250 6650 2250
$Comp
L Connector:TestPoint TP107
U 1 1
P 8250 2350
F 0 "TP107" H 8308 2468 50  0000 L CNN
F 1 "TestPoint" H 8308 2377 50  0000 L CNN
F 2 "TestPoint:TestPoint_Pad_D2.0mm" H 8450 2350 50  0001 C CNN
F 3 "~" H 8450 2350 50  0001 C CNN
	1    8250 2350
	1    0    0    -1  
$EndComp
Connection ~ 8250 2350
Wire Wire Line
	8250 2350 8400 2350
$Comp
L Connector:TestPoint TP108
U 1 1
P 8250 5250
F 0 "TP108" H 8308 5368 50  0000 L CNN
F 1 "TestPoint" H 8308 5277 50  0000 L CNN
F 2 "TestPoint:TestPoint_Pad_D2.0mm" H 8450 5250 50  0001 C CNN
F 3 "~" H 8450 5250 50  0001 C CNN
	1    8250 5250
	1    0    0    -1  
$EndComp
Connection ~ 8250 5250
Wire Wire Line
	8250 5250 8400 5250
$Comp
L Connector:TestPoint TP102
U 1 1
P 2700 5700
F 0 "TP102" H 2758 5818 50  0000 L CNN
F 1 "TestPoint" H 2758 5727 50  0000 L CNN
F 2 "TestPoint:TestPoint_Pad_D2.0mm" H 2900 5700 50  0001 C CNN
F 3 "~" H 2900 5700 50  0001 C CNN
	1    2700 5700
	1    0    0    -1  
$EndComp
Connection ~ 2700 5700
Wire Wire Line
	2700 5700 2650 5700
$Comp
L Connector:TestPoint TP101
U 1 1
P 2700 2650
F 0 "TP101" H 2758 2768 50  0000 L CNN
F 1 "TestPoint" H 2758 2677 50  0000 L CNN
F 2 "TestPoint:TestPoint_Pad_D2.0mm" H 2900 2650 50  0001 C CNN
F 3 "~" H 2900 2650 50  0001 C CNN
	1    2700 2650
	1    0    0    -1  
$EndComp
Connection ~ 2700 2650
Wire Wire Line
	2700 2650 2650 2650
Connection ~ 6650 5150
Wire Wire Line
	6650 5150 7100 5150
$Sheet
S 8600 1800 550  200 
U 60C60815
F0 "INPUT_LEDS_PROGRAM" 50
F1 "leds.sch" 50
F2 "IN" I L 8600 1900 50 
$EndSheet
$EndSCHEMATC
